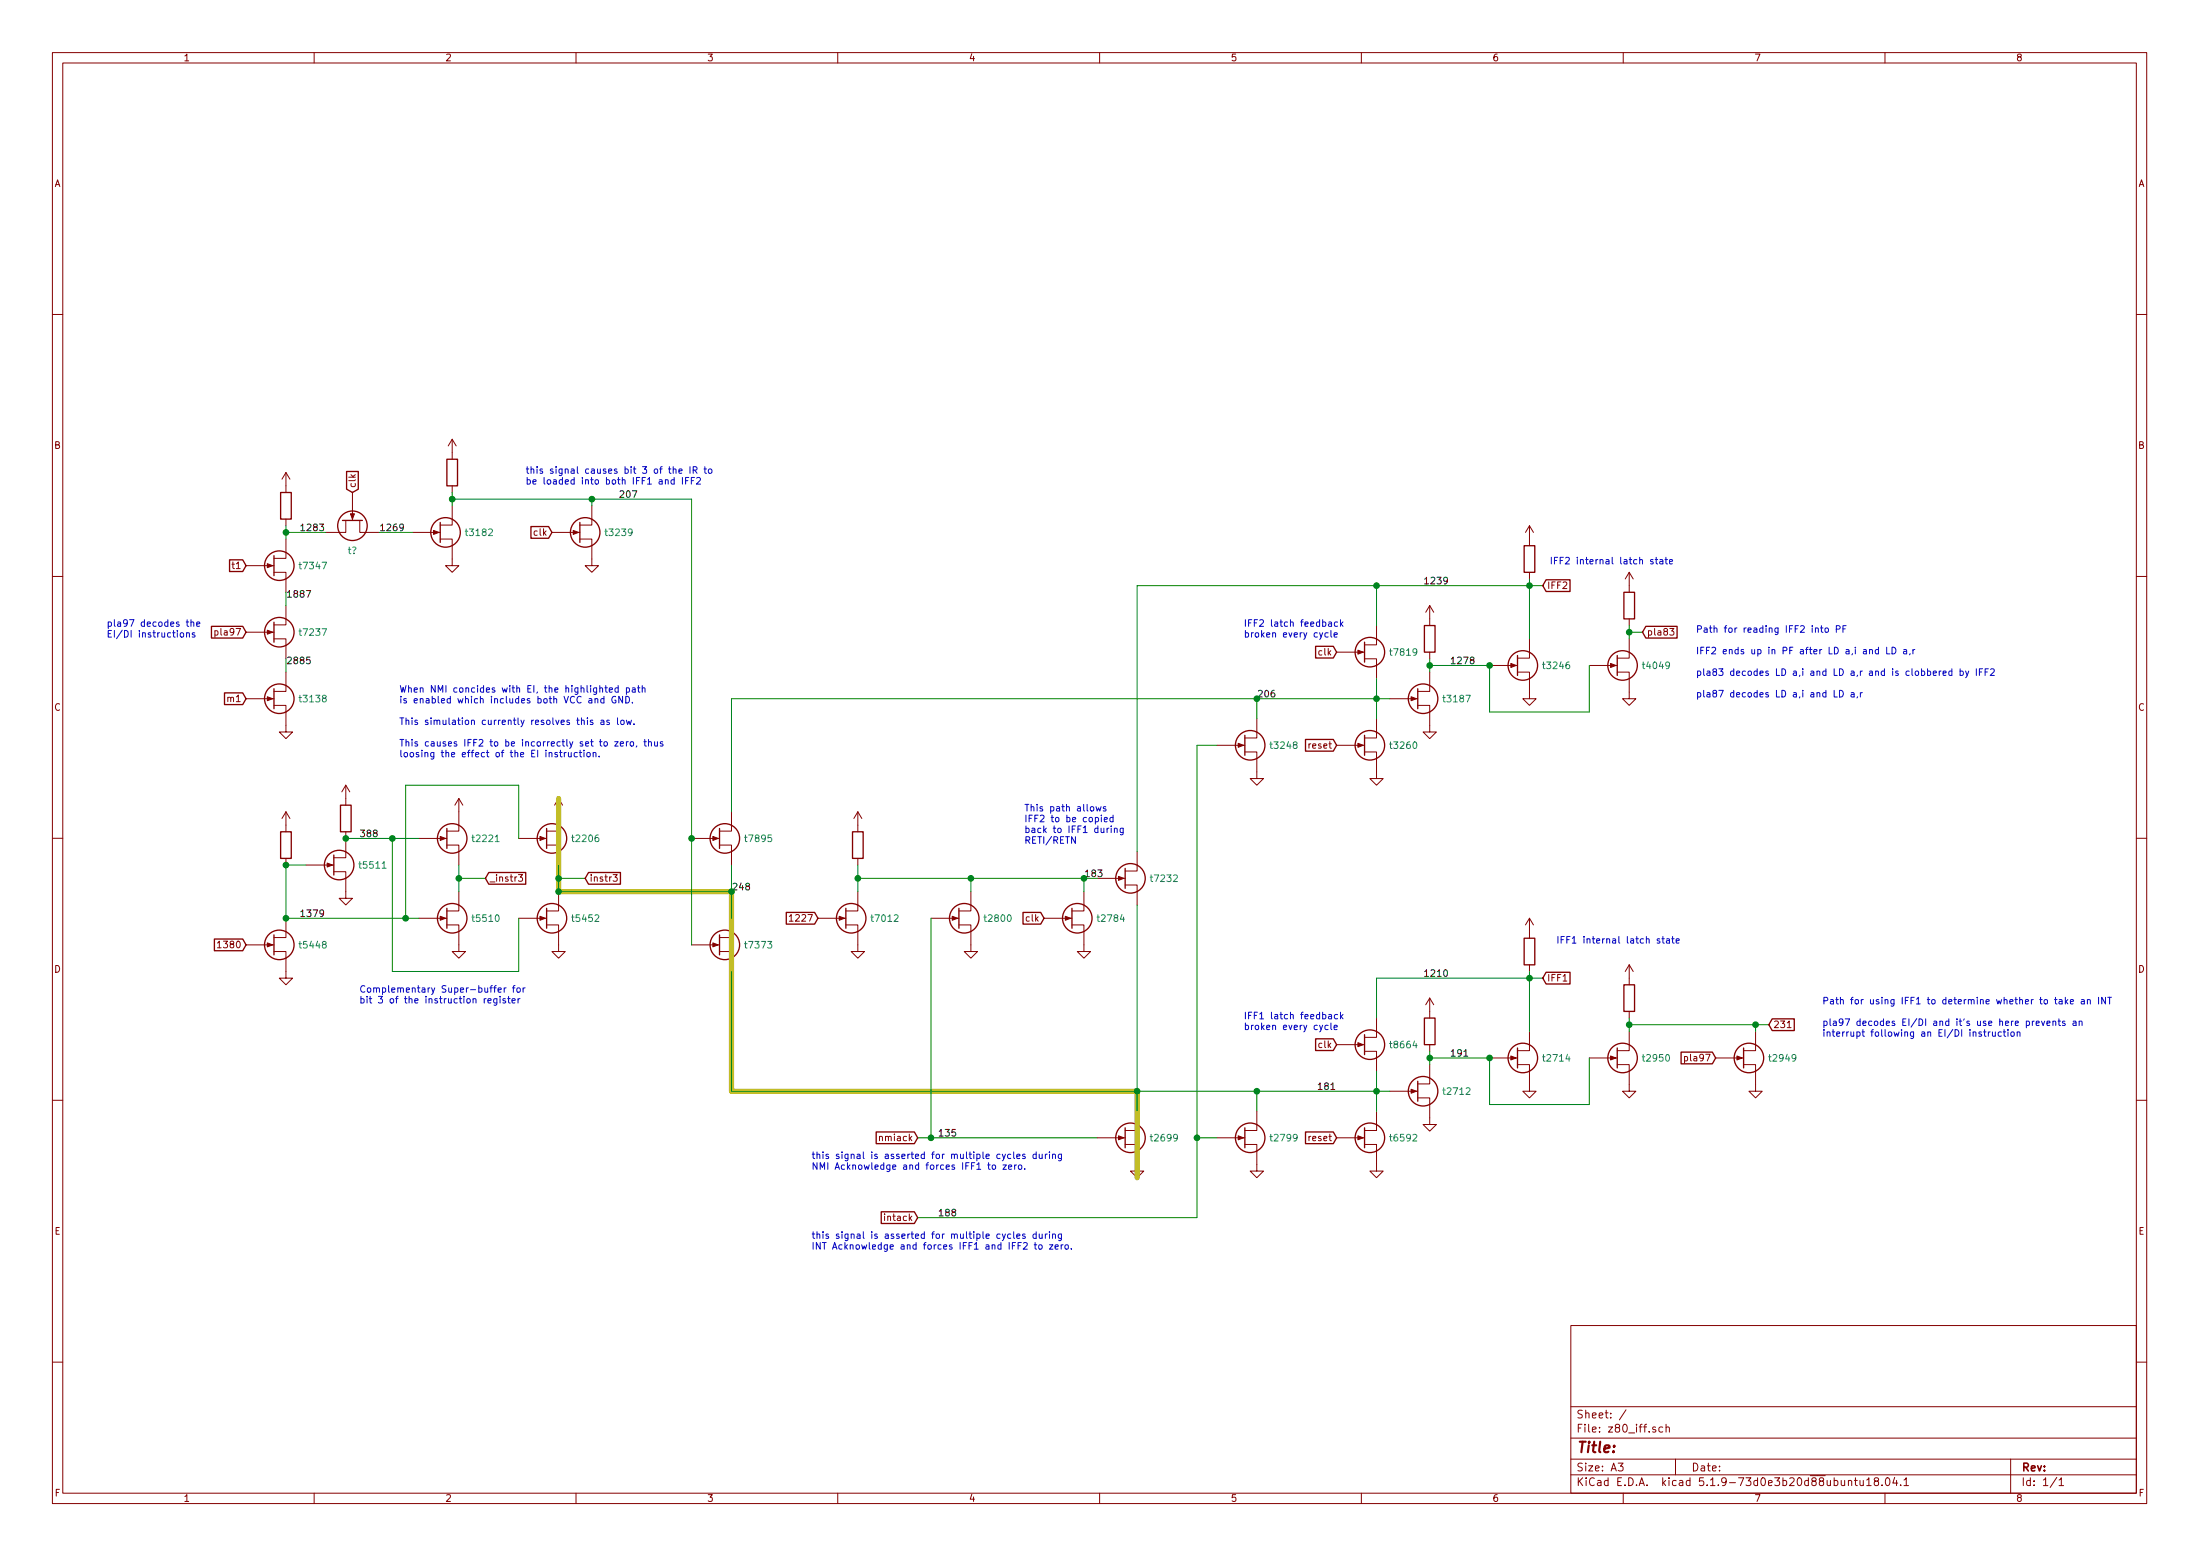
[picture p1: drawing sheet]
EESchema Schematic File Version 4
EELAYER 30 0
EELAYER END
$Descr A3 16535 11693
encoding utf-8
Sheet 1 1
Title ""
Date ""
Rev ""
Comp ""
Comment1 ""
Comment2 ""
Comment3 ""
Comment4 ""
$EndDescr
$Comp
L Device:R R?
U 1 1
P 10750 7750
F 0 "R?" H 10820 7796 50  0001 L CNN
F 1 "R" H 10820 7750 50  0001 L CNN
F 2 "" V 10680 7750 50  0001 C CNN
F 3 "~" H 10750 7750 50  0001 C CNN
	1    10750 7750
	1    0    0    -1  
$EndComp
Wire Wire Line
	10750 8000 10750 7950
$Comp
L power:VCC #PWR?
U 1 1
P 10750 7600
F 0 "#PWR?" H 10750 7450 50  0001 C CNN
F 1 "VCC" H 10765 7773 50  0001 C CNN
F 2 "" H 10750 7600 50  0001 C CNN
F 3 "" H 10750 7600 50  0001 C CNN
	1    10750 7600
	1    0    0    -1  
$EndComp
$Comp
L power:GND #PWR?
U 1 1
P 10750 8400
F 0 "#PWR?" H 10750 8150 50  0001 C CNN
F 1 "GND" H 10755 8227 50  0001 C CNN
F 2 "" H 10750 8400 50  0001 C CNN
F 3 "" H 10750 8400 50  0001 C CNN
	1    10750 8400
	1    0    0    -1  
$EndComp
$Comp
L components:Q_NJFET_SGD t2712
U 1 1
P 10650 8200
F 0 "t2712" H 10841 8200 50  0000 L CNN
F 1 "Q_NJFET_SGD" H 10850 8150 50  0001 L CNN
F 2 "" H 10850 8300 50  0001 C CNN
F 3 "~" H 10650 8200 50  0001 C CNN
	1    10650 8200
	1    0    0    -1  
$EndComp
$Comp
L components:Q_NJFET_SGD t2714
U 1 1
P 11400 7950
F 0 "t2714" H 11591 7950 50  0000 L CNN
F 1 "Q_NJFET_SGD" H 11600 7900 50  0001 L CNN
F 2 "" H 11600 8050 50  0001 C CNN
F 3 "~" H 11400 7950 50  0001 C CNN
	1    11400 7950
	1    0    0    -1  
$EndComp
$Comp
L power:GND #PWR?
U 1 1
P 11500 8150
F 0 "#PWR?" H 11500 7900 50  0001 C CNN
F 1 "GND" H 11505 7977 50  0001 C CNN
F 2 "" H 11500 8150 50  0001 C CNN
F 3 "" H 11500 8150 50  0001 C CNN
	1    11500 8150
	1    0    0    -1  
$EndComp
Wire Wire Line
	10750 7950 11200 7950
Connection ~ 10750 7950
Wire Wire Line
	10750 7950 10750 7900
$Comp
L Device:R R?
U 1 1
P 11500 7150
F 0 "R?" H 11570 7196 50  0001 L CNN
F 1 "R" H 11570 7150 50  0001 L CNN
F 2 "" V 11430 7150 50  0001 C CNN
F 3 "~" H 11500 7150 50  0001 C CNN
	1    11500 7150
	1    0    0    -1  
$EndComp
$Comp
L power:VCC #PWR?
U 1 1
P 11500 7000
F 0 "#PWR?" H 11500 6850 50  0001 C CNN
F 1 "VCC" H 11515 7173 50  0001 C CNN
F 2 "" H 11500 7000 50  0001 C CNN
F 3 "" H 11500 7000 50  0001 C CNN
	1    11500 7000
	1    0    0    -1  
$EndComp
Wire Wire Line
	11500 7750 11500 7350
Wire Wire Line
	11500 7350 10350 7350
Wire Wire Line
	10350 7350 10350 7650
$Comp
L components:Q_NJFET_SGD t8664
U 1 1
P 10250 7850
F 0 "t8664" H 10441 7850 50  0000 L CNN
F 1 "Q_NJFET_SGD" H 10450 7800 50  0001 L CNN
F 2 "" H 10450 7950 50  0001 C CNN
F 3 "~" H 10250 7850 50  0001 C CNN
	1    10250 7850
	1    0    0    -1  
$EndComp
Wire Wire Line
	10350 8050 10350 8200
Wire Wire Line
	10350 8200 10450 8200
Connection ~ 11500 7350
Text Label 10700 7350 0    50   ~ 0
1210
$Comp
L components:Q_NJFET_SGD t2950
U 1 1
P 12150 7950
F 0 "t2950" H 12341 7950 50  0000 L CNN
F 1 "Q_NJFET_SGD" H 12350 7900 50  0001 L CNN
F 2 "" H 12350 8050 50  0001 C CNN
F 3 "~" H 12150 7950 50  0001 C CNN
	1    12150 7950
	1    0    0    -1  
$EndComp
Wire Wire Line
	11200 7950 11200 8300
Wire Wire Line
	11200 8300 11950 8300
Wire Wire Line
	11950 8300 11950 7950
Connection ~ 11200 7950
$Comp
L power:GND #PWR?
U 1 1
P 12250 8150
F 0 "#PWR?" H 12250 7900 50  0001 C CNN
F 1 "GND" H 12255 7977 50  0001 C CNN
F 2 "" H 12250 8150 50  0001 C CNN
F 3 "" H 12250 8150 50  0001 C CNN
	1    12250 8150
	1    0    0    -1  
$EndComp
Text Label 10900 7950 0    50   ~ 0
191
$Comp
L Device:R R?
U 1 1
P 12250 7500
F 0 "R?" H 12320 7546 50  0001 L CNN
F 1 "R" H 12320 7500 50  0001 L CNN
F 2 "" V 12180 7500 50  0001 C CNN
F 3 "~" H 12250 7500 50  0001 C CNN
	1    12250 7500
	1    0    0    -1  
$EndComp
Text GLabel 11600 7350 2    50   Input ~ 0
IFF1
Wire Wire Line
	12250 7650 12250 7700
Connection ~ 12250 7700
Wire Wire Line
	12250 7700 12250 7750
$Comp
L power:VCC #PWR?
U 1 1
P 12250 7350
F 0 "#PWR?" H 12250 7200 50  0001 C CNN
F 1 "VCC" H 12265 7523 50  0001 C CNN
F 2 "" H 12250 7350 50  0001 C CNN
F 3 "" H 12250 7350 50  0001 C CNN
	1    12250 7350
	1    0    0    -1  
$EndComp
Text GLabel 10050 7850 0    50   Input ~ 0
clk
$Comp
L components:Q_NJFET_SGD t2699
U 1 1
P 8450 8550
F 0 "t2699" H 8641 8550 50  0000 L CNN
F 1 "Q_NJFET_SGD" H 8650 8500 50  0001 L CNN
F 2 "" H 8650 8650 50  0001 C CNN
F 3 "~" H 8450 8550 50  0001 C CNN
	1    8450 8550
	1    0    0    -1  
$EndComp
$Comp
L components:Q_NJFET_SGD t2799
U 1 1
P 9350 8550
F 0 "t2799" H 9541 8550 50  0000 L CNN
F 1 "Q_NJFET_SGD" H 9550 8500 50  0001 L CNN
F 2 "" H 9550 8650 50  0001 C CNN
F 3 "~" H 9350 8550 50  0001 C CNN
	1    9350 8550
	1    0    0    -1  
$EndComp
$Comp
L components:Q_NJFET_SGD t6592
U 1 1
P 10250 8550
F 0 "t6592" H 10441 8550 50  0000 L CNN
F 1 "Q_NJFET_SGD" H 10450 8500 50  0001 L CNN
F 2 "" H 10450 8650 50  0001 C CNN
F 3 "~" H 10250 8550 50  0001 C CNN
	1    10250 8550
	1    0    0    -1  
$EndComp
Wire Wire Line
	10350 8200 10350 8350
Connection ~ 10350 8200
Text GLabel 10050 8550 0    50   Input ~ 0
reset
Text GLabel 6900 8550 0    50   Input ~ 0
nmiack
$Comp
L power:GND #PWR?
U 1 1
P 8550 8750
F 0 "#PWR?" H 8550 8500 50  0001 C CNN
F 1 "GND" H 8555 8577 50  0001 C CNN
F 2 "" H 8550 8750 50  0001 C CNN
F 3 "" H 8550 8750 50  0001 C CNN
	1    8550 8750
	1    0    0    -1  
$EndComp
$Comp
L power:GND #PWR?
U 1 1
P 9450 8750
F 0 "#PWR?" H 9450 8500 50  0001 C CNN
F 1 "GND" H 9455 8577 50  0001 C CNN
F 2 "" H 9450 8750 50  0001 C CNN
F 3 "" H 9450 8750 50  0001 C CNN
	1    9450 8750
	1    0    0    -1  
$EndComp
$Comp
L power:GND #PWR?
U 1 1
P 10350 8750
F 0 "#PWR?" H 10350 8500 50  0001 C CNN
F 1 "GND" H 10355 8577 50  0001 C CNN
F 2 "" H 10350 8750 50  0001 C CNN
F 3 "" H 10350 8750 50  0001 C CNN
	1    10350 8750
	1    0    0    -1  
$EndComp
Text Label 9900 8200 0    50   ~ 0
181
Wire Wire Line
	10350 8200 9450 8200
Wire Wire Line
	9450 8200 9450 8350
Wire Wire Line
	8550 8350 8550 8200
Wire Wire Line
	8550 8200 9450 8200
Connection ~ 9450 8200
$Comp
L Device:R R?
U 1 1
P 10750 4800
F 0 "R?" H 10820 4846 50  0001 L CNN
F 1 "R" H 10820 4800 50  0001 L CNN
F 2 "" V 10680 4800 50  0001 C CNN
F 3 "~" H 10750 4800 50  0001 C CNN
	1    10750 4800
	1    0    0    -1  
$EndComp
Wire Wire Line
	10750 5050 10750 5000
$Comp
L power:VCC #PWR?
U 1 1
P 10750 4650
F 0 "#PWR?" H 10750 4500 50  0001 C CNN
F 1 "VCC" H 10765 4823 50  0001 C CNN
F 2 "" H 10750 4650 50  0001 C CNN
F 3 "" H 10750 4650 50  0001 C CNN
	1    10750 4650
	1    0    0    -1  
$EndComp
$Comp
L power:GND #PWR?
U 1 1
P 10750 5450
F 0 "#PWR?" H 10750 5200 50  0001 C CNN
F 1 "GND" H 10755 5277 50  0001 C CNN
F 2 "" H 10750 5450 50  0001 C CNN
F 3 "" H 10750 5450 50  0001 C CNN
	1    10750 5450
	1    0    0    -1  
$EndComp
$Comp
L components:Q_NJFET_SGD t3187
U 1 1
P 10650 5250
F 0 "t3187" H 10841 5250 50  0000 L CNN
F 1 "Q_NJFET_SGD" H 10850 5200 50  0001 L CNN
F 2 "" H 10850 5350 50  0001 C CNN
F 3 "~" H 10650 5250 50  0001 C CNN
	1    10650 5250
	1    0    0    -1  
$EndComp
$Comp
L components:Q_NJFET_SGD t3246
U 1 1
P 11400 5000
F 0 "t3246" H 11591 5000 50  0000 L CNN
F 1 "Q_NJFET_SGD" H 11600 4950 50  0001 L CNN
F 2 "" H 11600 5100 50  0001 C CNN
F 3 "~" H 11400 5000 50  0001 C CNN
	1    11400 5000
	1    0    0    -1  
$EndComp
$Comp
L power:GND #PWR?
U 1 1
P 11500 5200
F 0 "#PWR?" H 11500 4950 50  0001 C CNN
F 1 "GND" H 11505 5027 50  0001 C CNN
F 2 "" H 11500 5200 50  0001 C CNN
F 3 "" H 11500 5200 50  0001 C CNN
	1    11500 5200
	1    0    0    -1  
$EndComp
Wire Wire Line
	10750 5000 11200 5000
Connection ~ 10750 5000
Wire Wire Line
	10750 5000 10750 4950
$Comp
L Device:R R?
U 1 1
P 11500 4200
F 0 "R?" H 11570 4246 50  0001 L CNN
F 1 "R" H 11570 4200 50  0001 L CNN
F 2 "" V 11430 4200 50  0001 C CNN
F 3 "~" H 11500 4200 50  0001 C CNN
	1    11500 4200
	1    0    0    -1  
$EndComp
$Comp
L power:VCC #PWR?
U 1 1
P 11500 4050
F 0 "#PWR?" H 11500 3900 50  0001 C CNN
F 1 "VCC" H 11515 4223 50  0001 C CNN
F 2 "" H 11500 4050 50  0001 C CNN
F 3 "" H 11500 4050 50  0001 C CNN
	1    11500 4050
	1    0    0    -1  
$EndComp
Wire Wire Line
	11500 4800 11500 4400
Wire Wire Line
	11500 4400 10350 4400
Wire Wire Line
	10350 4400 10350 4700
$Comp
L components:Q_NJFET_SGD t7819
U 1 1
P 10250 4900
F 0 "t7819" H 10441 4900 50  0000 L CNN
F 1 "Q_NJFET_SGD" H 10450 4850 50  0001 L CNN
F 2 "" H 10450 5000 50  0001 C CNN
F 3 "~" H 10250 4900 50  0001 C CNN
	1    10250 4900
	1    0    0    -1  
$EndComp
Wire Wire Line
	10350 5100 10350 5250
Wire Wire Line
	10350 5250 10450 5250
Text Label 10700 4400 0    50   ~ 0
1239
$Comp
L components:Q_NJFET_SGD t4049
U 1 1
P 12150 5000
F 0 "t4049" H 12341 5000 50  0000 L CNN
F 1 "Q_NJFET_SGD" H 12350 4950 50  0001 L CNN
F 2 "" H 12350 5100 50  0001 C CNN
F 3 "~" H 12150 5000 50  0001 C CNN
	1    12150 5000
	1    0    0    -1  
$EndComp
Wire Wire Line
	11200 5000 11200 5350
Wire Wire Line
	11200 5350 11950 5350
Wire Wire Line
	11950 5350 11950 5000
Connection ~ 11200 5000
$Comp
L power:GND #PWR?
U 1 1
P 12250 5200
F 0 "#PWR?" H 12250 4950 50  0001 C CNN
F 1 "GND" H 12255 5027 50  0001 C CNN
F 2 "" H 12250 5200 50  0001 C CNN
F 3 "" H 12250 5200 50  0001 C CNN
	1    12250 5200
	1    0    0    -1  
$EndComp
Text Label 10900 5000 0    50   ~ 0
1278
$Comp
L Device:R R?
U 1 1
P 12250 4550
F 0 "R?" H 12320 4596 50  0001 L CNN
F 1 "R" H 12320 4550 50  0001 L CNN
F 2 "" V 12180 4550 50  0001 C CNN
F 3 "~" H 12250 4550 50  0001 C CNN
	1    12250 4550
	1    0    0    -1  
$EndComp
Text GLabel 12350 4750 2    50   Input ~ 0
pla83
Wire Wire Line
	12250 4700 12250 4750
Wire Wire Line
	12350 4750 12250 4750
Connection ~ 12250 4750
Wire Wire Line
	12250 4750 12250 4800
$Comp
L power:VCC #PWR?
U 1 1
P 12250 4400
F 0 "#PWR?" H 12250 4250 50  0001 C CNN
F 1 "VCC" H 12265 4573 50  0001 C CNN
F 2 "" H 12250 4400 50  0001 C CNN
F 3 "" H 12250 4400 50  0001 C CNN
	1    12250 4400
	1    0    0    -1  
$EndComp
Text GLabel 10050 4900 0    50   Input ~ 0
clk
$Comp
L components:Q_NJFET_SGD t3248
U 1 1
P 9350 5600
F 0 "t3248" H 9541 5600 50  0000 L CNN
F 1 "Q_NJFET_SGD" H 9550 5550 50  0001 L CNN
F 2 "" H 9550 5700 50  0001 C CNN
F 3 "~" H 9350 5600 50  0001 C CNN
	1    9350 5600
	1    0    0    -1  
$EndComp
$Comp
L components:Q_NJFET_SGD t3260
U 1 1
P 10250 5600
F 0 "t3260" H 10441 5600 50  0000 L CNN
F 1 "Q_NJFET_SGD" H 10450 5550 50  0001 L CNN
F 2 "" H 10450 5700 50  0001 C CNN
F 3 "~" H 10250 5600 50  0001 C CNN
	1    10250 5600
	1    0    0    -1  
$EndComp
Wire Wire Line
	10350 5250 10350 5400
Connection ~ 10350 5250
Text GLabel 10050 5600 0    50   Input ~ 0
reset
$Comp
L power:GND #PWR?
U 1 1
P 9450 5800
F 0 "#PWR?" H 9450 5550 50  0001 C CNN
F 1 "GND" H 9455 5627 50  0001 C CNN
F 2 "" H 9450 5800 50  0001 C CNN
F 3 "" H 9450 5800 50  0001 C CNN
	1    9450 5800
	1    0    0    -1  
$EndComp
$Comp
L power:GND #PWR?
U 1 1
P 10350 5800
F 0 "#PWR?" H 10350 5550 50  0001 C CNN
F 1 "GND" H 10355 5627 50  0001 C CNN
F 2 "" H 10350 5800 50  0001 C CNN
F 3 "" H 10350 5800 50  0001 C CNN
	1    10350 5800
	1    0    0    -1  
$EndComp
Text Label 9450 5250 0    50   ~ 0
206
Wire Wire Line
	10350 5250 9450 5250
Wire Wire Line
	9450 5250 9450 5400
Connection ~ 9450 5250
Connection ~ 8550 8200
$Comp
L components:Q_NJFET_SGD t7232
U 1 1
P 8450 6600
F 0 "t7232" H 8641 6600 50  0000 L CNN
F 1 "Q_NJFET_SGD" H 8650 6550 50  0001 L CNN
F 2 "" H 8650 6700 50  0001 C CNN
F 3 "~" H 8450 6600 50  0001 C CNN
	1    8450 6600
	1    0    0    -1  
$EndComp
Wire Wire Line
	5500 7300 5500 8200
Wire Wire Line
	5200 7100 5200 6300
Wire Wire Line
	5500 5250 5500 6100
$Comp
L components:Q_NJFET_SGD t7373
U 1 1
P 5400 7100
F 0 "t7373" H 5591 7100 50  0000 L CNN
F 1 "Q_NJFET_SGD" H 5600 7050 50  0001 L CNN
F 2 "" H 5600 7200 50  0001 C CNN
F 3 "~" H 5400 7100 50  0001 C CNN
	1    5400 7100
	1    0    0    -1  
$EndComp
$Comp
L components:Q_NJFET_SGD t7895
U 1 1
P 5400 6300
F 0 "t7895" H 5591 6300 50  0000 L CNN
F 1 "Q_NJFET_SGD" H 5600 6250 50  0001 L CNN
F 2 "" H 5600 6400 50  0001 C CNN
F 3 "~" H 5400 6300 50  0001 C CNN
	1    5400 6300
	1    0    0    -1  
$EndComp
Wire Wire Line
	8550 6800 8550 8200
Wire Wire Line
	8550 6400 8550 4400
Wire Wire Line
	8550 4400 10350 4400
Connection ~ 10350 4400
$Comp
L components:Q_NJFET_SGD t5452
U 1 1
P 4100 6900
F 0 "t5452" H 4291 6900 50  0000 L CNN
F 1 "Q_NJFET_SGD" H 4300 6850 50  0001 L CNN
F 2 "" H 4300 7000 50  0001 C CNN
F 3 "~" H 4100 6900 50  0001 C CNN
	1    4100 6900
	1    0    0    -1  
$EndComp
$Comp
L components:Q_NJFET_SGD t2206
U 1 1
P 4100 6300
F 0 "t2206" H 4291 6300 50  0000 L CNN
F 1 "Q_NJFET_SGD" H 4300 6250 50  0001 L CNN
F 2 "" H 4300 6400 50  0001 C CNN
F 3 "~" H 4100 6300 50  0001 C CNN
	1    4100 6300
	1    0    0    -1  
$EndComp
$Comp
L power:VCC #PWR?
U 1 1
P 4200 6100
F 0 "#PWR?" H 4200 5950 50  0001 C CNN
F 1 "VCC" H 4215 6273 50  0001 C CNN
F 2 "" H 4200 6100 50  0001 C CNN
F 3 "" H 4200 6100 50  0001 C CNN
	1    4200 6100
	1    0    0    -1  
$EndComp
$Comp
L power:GND #PWR?
U 1 1
P 4200 7100
F 0 "#PWR?" H 4200 6850 50  0001 C CNN
F 1 "GND" H 4205 6927 50  0001 C CNN
F 2 "" H 4200 7100 50  0001 C CNN
F 3 "" H 4200 7100 50  0001 C CNN
	1    4200 7100
	1    0    0    -1  
$EndComp
$Comp
L components:Q_NJFET_SGD t5510
U 1 1
P 3350 6900
F 0 "t5510" H 3541 6900 50  0000 L CNN
F 1 "Q_NJFET_SGD" H 3550 6850 50  0001 L CNN
F 2 "" H 3550 7000 50  0001 C CNN
F 3 "~" H 3350 6900 50  0001 C CNN
	1    3350 6900
	1    0    0    -1  
$EndComp
$Comp
L components:Q_NJFET_SGD t2221
U 1 1
P 3350 6300
F 0 "t2221" H 3541 6300 50  0000 L CNN
F 1 "Q_NJFET_SGD" H 3550 6250 50  0001 L CNN
F 2 "" H 3550 6400 50  0001 C CNN
F 3 "~" H 3350 6300 50  0001 C CNN
	1    3350 6300
	1    0    0    -1  
$EndComp
$Comp
L power:VCC #PWR?
U 1 1
P 3450 6100
F 0 "#PWR?" H 3450 5950 50  0001 C CNN
F 1 "VCC" H 3465 6273 50  0001 C CNN
F 2 "" H 3450 6100 50  0001 C CNN
F 3 "" H 3450 6100 50  0001 C CNN
	1    3450 6100
	1    0    0    -1  
$EndComp
Wire Wire Line
	3450 6500 3450 6600
$Comp
L power:GND #PWR?
U 1 1
P 3450 7100
F 0 "#PWR?" H 3450 6850 50  0001 C CNN
F 1 "GND" H 3455 6927 50  0001 C CNN
F 2 "" H 3450 7100 50  0001 C CNN
F 3 "" H 3450 7100 50  0001 C CNN
	1    3450 7100
	1    0    0    -1  
$EndComp
Text GLabel 3650 6600 2    50   Input ~ 0
_instr3
Wire Wire Line
	3450 6600 3650 6600
Connection ~ 3450 6600
Wire Wire Line
	3450 6600 3450 6700
$Comp
L components:Q_NJFET_SGD t5448
U 1 1
P 2050 7100
F 0 "t5448" H 2241 7100 50  0000 L CNN
F 1 "Q_NJFET_SGD" H 2250 7050 50  0001 L CNN
F 2 "" H 2250 7200 50  0001 C CNN
F 3 "~" H 2050 7100 50  0001 C CNN
	1    2050 7100
	1    0    0    -1  
$EndComp
$Comp
L power:GND #PWR?
U 1 1
P 2150 7300
F 0 "#PWR?" H 2150 7050 50  0001 C CNN
F 1 "GND" H 2155 7127 50  0001 C CNN
F 2 "" H 2150 7300 50  0001 C CNN
F 3 "" H 2150 7300 50  0001 C CNN
	1    2150 7300
	1    0    0    -1  
$EndComp
Text GLabel 1850 7100 0    50   Input ~ 0
1380
Wire Wire Line
	4200 6500 4200 6600
Text GLabel 4400 6600 2    50   Input ~ 0
instr3
Wire Wire Line
	4200 6600 4400 6600
Connection ~ 4200 6600
Wire Wire Line
	4200 6600 4200 6700
Wire Wire Line
	5500 6500 5500 6700
Wire Wire Line
	5500 6700 4200 6700
Connection ~ 5500 6700
Wire Wire Line
	5500 6700 5500 6900
Connection ~ 4200 6700
Wire Wire Line
	3900 6300 3900 5900
Wire Wire Line
	3900 6900 3900 7300
Wire Wire Line
	3900 7300 2950 7300
$Comp
L Device:R R?
U 1 1
P 2150 6350
F 0 "R?" H 2220 6396 50  0001 L CNN
F 1 "R" H 2220 6350 50  0001 L CNN
F 2 "" V 2080 6350 50  0001 C CNN
F 3 "~" H 2150 6350 50  0001 C CNN
	1    2150 6350
	1    0    0    -1  
$EndComp
$Comp
L power:VCC #PWR?
U 1 1
P 2150 6200
F 0 "#PWR?" H 2150 6050 50  0001 C CNN
F 1 "VCC" H 2165 6373 50  0001 C CNN
F 2 "" H 2150 6200 50  0001 C CNN
F 3 "" H 2150 6200 50  0001 C CNN
	1    2150 6200
	1    0    0    -1  
$EndComp
Connection ~ 2150 6900
$Comp
L power:GND #PWR?
U 1 1
P 2600 6700
F 0 "#PWR?" H 2600 6450 50  0001 C CNN
F 1 "GND" H 2605 6527 50  0001 C CNN
F 2 "" H 2600 6700 50  0001 C CNN
F 3 "" H 2600 6700 50  0001 C CNN
	1    2600 6700
	1    0    0    -1  
$EndComp
Wire Wire Line
	2600 6300 2950 6300
Wire Wire Line
	2950 6300 3150 6300
$Comp
L Device:R R?
U 1 1
P 2600 6150
F 0 "R?" H 2670 6196 50  0001 L CNN
F 1 "R" H 2670 6150 50  0001 L CNN
F 2 "" V 2530 6150 50  0001 C CNN
F 3 "~" H 2600 6150 50  0001 C CNN
	1    2600 6150
	1    0    0    -1  
$EndComp
Connection ~ 2600 6300
$Comp
L power:VCC #PWR?
U 1 1
P 2600 6000
F 0 "#PWR?" H 2600 5850 50  0001 C CNN
F 1 "VCC" H 2615 6173 50  0001 C CNN
F 2 "" H 2600 6000 50  0001 C CNN
F 3 "" H 2600 6000 50  0001 C CNN
	1    2600 6000
	1    0    0    -1  
$EndComp
$Comp
L components:Q_NJFET_SGD t5511
U 1 1
P 2500 6500
F 0 "t5511" H 2691 6500 50  0000 L CNN
F 1 "Q_NJFET_SGD" H 2700 6450 50  0001 L CNN
F 2 "" H 2700 6600 50  0001 C CNN
F 3 "~" H 2500 6500 50  0001 C CNN
	1    2500 6500
	1    0    0    -1  
$EndComp
Wire Wire Line
	2950 6300 2950 7300
Connection ~ 2950 6300
Wire Wire Line
	3150 6900 3050 6900
Wire Wire Line
	3050 6900 3050 5900
Wire Wire Line
	3050 5900 3900 5900
Connection ~ 3050 6900
Wire Wire Line
	2150 6900 3050 6900
Wire Wire Line
	2150 6500 2300 6500
Connection ~ 2150 6500
Wire Wire Line
	2150 6500 2150 6900
Text Label 2700 6300 0    50   ~ 0
388
Text Label 2250 6900 0    50   ~ 0
1379
Wire Wire Line
	5500 8200 8550 8200
Wire Wire Line
	5500 5250 9450 5250
$Comp
L components:Q_NJFET_SGD t2784
U 1 1
P 8050 6900
F 0 "t2784" H 8241 6900 50  0000 L CNN
F 1 "Q_NJFET_SGD" H 8250 6850 50  0001 L CNN
F 2 "" H 8250 7000 50  0001 C CNN
F 3 "~" H 8050 6900 50  0001 C CNN
	1    8050 6900
	1    0    0    -1  
$EndComp
Text GLabel 7850 6900 0    50   Input ~ 0
clk
$Comp
L power:GND #PWR?
U 1 1
P 8150 7100
F 0 "#PWR?" H 8150 6850 50  0001 C CNN
F 1 "GND" H 8155 6927 50  0001 C CNN
F 2 "" H 8150 7100 50  0001 C CNN
F 3 "" H 8150 7100 50  0001 C CNN
	1    8150 7100
	1    0    0    -1  
$EndComp
Wire Wire Line
	8150 6700 8150 6600
Wire Wire Line
	8150 6600 8250 6600
Text Label 8150 6600 0    50   ~ 0
183
$Comp
L power:GND #PWR?
U 1 1
P 7300 7100
F 0 "#PWR?" H 7300 6850 50  0001 C CNN
F 1 "GND" H 7305 6927 50  0001 C CNN
F 2 "" H 7300 7100 50  0001 C CNN
F 3 "" H 7300 7100 50  0001 C CNN
	1    7300 7100
	1    0    0    -1  
$EndComp
$Comp
L components:Q_NJFET_SGD t2800
U 1 1
P 7200 6900
F 0 "t2800" H 7391 6900 50  0000 L CNN
F 1 "Q_NJFET_SGD" H 7400 6850 50  0001 L CNN
F 2 "" H 7400 7000 50  0001 C CNN
F 3 "~" H 7200 6900 50  0001 C CNN
	1    7200 6900
	1    0    0    -1  
$EndComp
Wire Wire Line
	8150 6600 7300 6600
Wire Wire Line
	7300 6600 7300 6700
Connection ~ 8150 6600
$Comp
L components:Q_NJFET_SGD t7012
U 1 1
P 6350 6900
F 0 "t7012" H 6541 6900 50  0000 L CNN
F 1 "Q_NJFET_SGD" H 6550 6850 50  0001 L CNN
F 2 "" H 6550 7000 50  0001 C CNN
F 3 "~" H 6350 6900 50  0001 C CNN
	1    6350 6900
	1    0    0    -1  
$EndComp
Text GLabel 6150 6900 0    50   Input ~ 0
1227
$Comp
L power:GND #PWR?
U 1 1
P 6450 7100
F 0 "#PWR?" H 6450 6850 50  0001 C CNN
F 1 "GND" H 6455 6927 50  0001 C CNN
F 2 "" H 6450 7100 50  0001 C CNN
F 3 "" H 6450 7100 50  0001 C CNN
	1    6450 7100
	1    0    0    -1  
$EndComp
Wire Wire Line
	6450 6700 6450 6600
Wire Wire Line
	6450 6600 7300 6600
Connection ~ 7300 6600
$Comp
L Device:R R?
U 1 1
P 6450 6350
F 0 "R?" H 6520 6396 50  0001 L CNN
F 1 "R" H 6520 6350 50  0001 L CNN
F 2 "" V 6380 6350 50  0001 C CNN
F 3 "~" H 6450 6350 50  0001 C CNN
	1    6450 6350
	1    0    0    -1  
$EndComp
$Comp
L power:VCC #PWR?
U 1 1
P 6450 6200
F 0 "#PWR?" H 6450 6050 50  0001 C CNN
F 1 "VCC" H 6465 6373 50  0001 C CNN
F 2 "" H 6450 6200 50  0001 C CNN
F 3 "" H 6450 6200 50  0001 C CNN
	1    6450 6200
	1    0    0    -1  
$EndComp
Wire Wire Line
	6450 6500 6450 6600
Connection ~ 6450 6600
Wire Wire Line
	6900 8550 7000 8550
Wire Wire Line
	7000 6900 7000 8550
Connection ~ 7000 8550
Wire Wire Line
	7000 8550 8250 8550
$Comp
L components:Q_NJFET_SGD t3138
U 1 1
P 2050 5250
F 0 "t3138" H 2241 5250 50  0000 L CNN
F 1 "Q_NJFET_SGD" H 2250 5200 50  0001 L CNN
F 2 "" H 2250 5350 50  0001 C CNN
F 3 "~" H 2050 5250 50  0001 C CNN
	1    2050 5250
	1    0    0    -1  
$EndComp
$Comp
L components:Q_NJFET_SGD t7237
U 1 1
P 2050 4750
F 0 "t7237" H 2241 4750 50  0000 L CNN
F 1 "Q_NJFET_SGD" H 2250 4700 50  0001 L CNN
F 2 "" H 2250 4850 50  0001 C CNN
F 3 "~" H 2050 4750 50  0001 C CNN
	1    2050 4750
	1    0    0    -1  
$EndComp
$Comp
L components:Q_NJFET_SGD t7347
U 1 1
P 2050 4250
F 0 "t7347" H 2241 4250 50  0000 L CNN
F 1 "Q_NJFET_SGD" H 2250 4200 50  0001 L CNN
F 2 "" H 2250 4350 50  0001 C CNN
F 3 "~" H 2050 4250 50  0001 C CNN
	1    2050 4250
	1    0    0    -1  
$EndComp
$Comp
L Device:R R?
U 1 1
P 2150 3800
F 0 "R?" H 2220 3846 50  0001 L CNN
F 1 "R" H 2220 3800 50  0001 L CNN
F 2 "" V 2080 3800 50  0001 C CNN
F 3 "~" H 2150 3800 50  0001 C CNN
	1    2150 3800
	1    0    0    -1  
$EndComp
$Comp
L power:VCC #PWR?
U 1 1
P 2150 3650
F 0 "#PWR?" H 2150 3500 50  0001 C CNN
F 1 "VCC" H 2165 3823 50  0001 C CNN
F 2 "" H 2150 3650 50  0001 C CNN
F 3 "" H 2150 3650 50  0001 C CNN
	1    2150 3650
	1    0    0    -1  
$EndComp
$Comp
L power:GND #PWR?
U 1 1
P 2150 5450
F 0 "#PWR?" H 2150 5200 50  0001 C CNN
F 1 "GND" H 2155 5277 50  0001 C CNN
F 2 "" H 2150 5450 50  0001 C CNN
F 3 "" H 2150 5450 50  0001 C CNN
	1    2150 5450
	1    0    0    -1  
$EndComp
Text GLabel 1850 5250 0    50   Input ~ 0
m1
Text GLabel 1850 4750 0    50   Input ~ 0
pla97
Text GLabel 1850 4250 0    50   Input ~ 0
t1
Wire Wire Line
	2150 3950 2150 4000
Wire Wire Line
	2150 4450 2150 4550
Wire Wire Line
	2150 4950 2150 5050
$Comp
L components:Q_NJFET_SGD t?
U 1 1
P 2650 3900
F 0 "t?" V 2886 3900 50  0000 C CNN
F 1 "Q_NJFET_SGD" H 2850 3850 50  0001 L CNN
F 2 "" H 2850 4000 50  0001 C CNN
F 3 "~" H 2650 3900 50  0001 C CNN
	1    2650 3900
	0    1    1    0   
$EndComp
Wire Wire Line
	2450 4000 2150 4000
Connection ~ 2150 4000
Wire Wire Line
	2150 4000 2150 4050
Text GLabel 2650 3700 1    50   Input ~ 0
clk
Text Label 2150 5000 0    50   ~ 0
2885
Text Label 2150 4500 0    50   ~ 0
1887
Text Label 2250 4000 0    50   ~ 0
1283
$Comp
L components:Q_NJFET_SGD t3182
U 1 1
P 3300 4000
F 0 "t3182" H 3491 4000 50  0000 L CNN
F 1 "Q_NJFET_SGD" H 3500 3950 50  0001 L CNN
F 2 "" H 3500 4100 50  0001 C CNN
F 3 "~" H 3300 4000 50  0001 C CNN
	1    3300 4000
	1    0    0    -1  
$EndComp
Wire Wire Line
	2850 4000 3100 4000
$Comp
L power:GND #PWR?
U 1 1
P 3400 4200
F 0 "#PWR?" H 3400 3950 50  0001 C CNN
F 1 "GND" H 3405 4027 50  0001 C CNN
F 2 "" H 3400 4200 50  0001 C CNN
F 3 "" H 3400 4200 50  0001 C CNN
	1    3400 4200
	1    0    0    -1  
$EndComp
$Comp
L Device:R R?
U 1 1
P 3400 3550
F 0 "R?" H 3470 3596 50  0001 L CNN
F 1 "R" H 3470 3550 50  0001 L CNN
F 2 "" V 3330 3550 50  0001 C CNN
F 3 "~" H 3400 3550 50  0001 C CNN
	1    3400 3550
	1    0    0    -1  
$EndComp
$Comp
L power:VCC #PWR?
U 1 1
P 3400 3400
F 0 "#PWR?" H 3400 3250 50  0001 C CNN
F 1 "VCC" H 3415 3573 50  0001 C CNN
F 2 "" H 3400 3400 50  0001 C CNN
F 3 "" H 3400 3400 50  0001 C CNN
	1    3400 3400
	1    0    0    -1  
$EndComp
Wire Wire Line
	5200 6300 5200 3750
Wire Wire Line
	3400 3750 3400 3800
Connection ~ 5200 6300
Wire Wire Line
	3400 3700 3400 3750
Connection ~ 3400 3750
Text Label 2850 4000 0    50   ~ 0
1269
Text Label 4650 3750 0    50   ~ 0
207
Text Notes 800  4800 0    50   ~ 0
pla97 decodes the\nEI/DI instructions
Text Notes 2700 7550 0    50   ~ 0
Complementary Super-buffer for\nbit 3 of the instruction register
Text Notes 7700 6350 0    50   ~ 0
This path allows\nIFF2 to be copied\nback to IFF1 during\nRETI/RETN\n
Text Notes 12750 5250 0    50   ~ 0
Path for reading IFF2 into PF\n\nIFF2 ends up in PF after LD a,i and LD a,r\n\npla83 decodes LD a,i and LD a,r and is clobbered by IFF2\n\npla87 decodes LD a,i and LD a,r\n
Text Notes 13700 7800 0    50   ~ 0
Path for using IFF1 to determine whether to take an INT\n\npla97 decodes EI/DI and it's use here prevents an\ninterrupt following an EI/DI instruction
Text Notes 3950 3650 0    50   ~ 0
this signal causes bit 3 of the IR to\nbe loaded into both IFF1 and IFF2
Text Notes 6100 8800 0    50   ~ 0
this signal is asserted for multiple cycles during\nNMI Acknowledge and forces IFF1 to zero.
Text Notes 9350 4800 0    50   ~ 0
IFF2 latch feedback\nbroken every cycle
Text Notes 9350 7750 0    50   ~ 0
IFF1 latch feedback\nbroken every cycle
Text Label 5500 6700 0    50   ~ 0
248
Wire Notes Line width 39 style solid rgb(194, 189, 39)
	4200 6000 4200 6700
Wire Notes Line width 39 style solid rgb(194, 189, 39)
	4200 6700 5500 6700
Wire Notes Line width 39 style solid rgb(194, 189, 39)
	5500 6700 5500 8200
Wire Notes Line width 39 style solid rgb(194, 189, 39)
	5500 8200 8550 8200
Wire Notes Line width 39 style solid rgb(194, 189, 39)
	8550 8200 8550 8850
Wire Wire Line
	3400 3750 4450 3750
$Comp
L components:Q_NJFET_SGD t3239
U 1 1
P 4350 4000
F 0 "t3239" H 4541 4000 50  0000 L CNN
F 1 "Q_NJFET_SGD" H 4550 3950 50  0001 L CNN
F 2 "" H 4550 4100 50  0001 C CNN
F 3 "~" H 4350 4000 50  0001 C CNN
	1    4350 4000
	1    0    0    -1  
$EndComp
Text GLabel 4150 4000 0    50   Input ~ 0
clk
$Comp
L power:GND #PWR?
U 1 1
P 4450 4200
F 0 "#PWR?" H 4450 3950 50  0001 C CNN
F 1 "GND" H 4455 4027 50  0001 C CNN
F 2 "" H 4450 4200 50  0001 C CNN
F 3 "" H 4450 4200 50  0001 C CNN
	1    4450 4200
	1    0    0    -1  
$EndComp
Wire Wire Line
	4450 3800 4450 3750
Connection ~ 4450 3750
Wire Wire Line
	4450 3750 5200 3750
Text Notes 3000 5700 0    50   ~ 0
When NMI concides with EI, the highlighted path\nis enabled which includes both VCC and GND.\n\nThis simulation currently resolves this as low.\n\nThis causes IFF2 to be incorrectly set to zero, thus\nloosing the effect of the EI instruction.\n
Text GLabel 11600 4400 2    50   Input ~ 0
IFF2
Wire Wire Line
	11500 4350 11500 4400
Connection ~ 11500 4400
Wire Wire Line
	11500 4400 11600 4400
Wire Wire Line
	11500 7300 11500 7350
Wire Wire Line
	11500 7350 11600 7350
Text GLabel 13300 7700 2    50   Input ~ 0
231
$Comp
L components:Q_NJFET_SGD t2949
U 1 1
P 13100 7950
F 0 "t2949" H 13291 7950 50  0000 L CNN
F 1 "Q_NJFET_SGD" H 13300 7900 50  0001 L CNN
F 2 "" H 13300 8050 50  0001 C CNN
F 3 "~" H 13100 7950 50  0001 C CNN
	1    13100 7950
	1    0    0    -1  
$EndComp
$Comp
L power:GND #PWR?
U 1 1
P 13200 8150
F 0 "#PWR?" H 13200 7900 50  0001 C CNN
F 1 "GND" H 13205 7977 50  0001 C CNN
F 2 "" H 13200 8150 50  0001 C CNN
F 3 "" H 13200 8150 50  0001 C CNN
	1    13200 8150
	1    0    0    -1  
$EndComp
Wire Wire Line
	13200 7700 13200 7750
Wire Wire Line
	12250 7700 13200 7700
Wire Wire Line
	13200 7700 13300 7700
Connection ~ 13200 7700
Text GLabel 12900 7950 0    50   Input ~ 0
pla97
Text Notes 11700 7100 0    50   ~ 0
IFF1 internal latch state
Text Notes 11650 4250 0    50   ~ 0
IFF2 internal latch state
Text Label 7050 8550 0    50   ~ 0
135
Text Notes 6100 9400 0    50   ~ 0
this signal is asserted for multiple cycles during\nINT Acknowledge and forces IFF1 and IFF2 to zero.
Text GLabel 6900 9150 0    50   Input ~ 0
intack
Wire Wire Line
	6900 9150 9000 9150
Wire Wire Line
	9000 9150 9000 8550
Wire Wire Line
	9000 8550 9150 8550
Text Label 7050 9150 0    50   ~ 0
188
Connection ~ 9000 8550
Wire Wire Line
	9000 5600 9150 5600
Wire Wire Line
	9000 5600 9000 8550
$EndSCHEMATC
